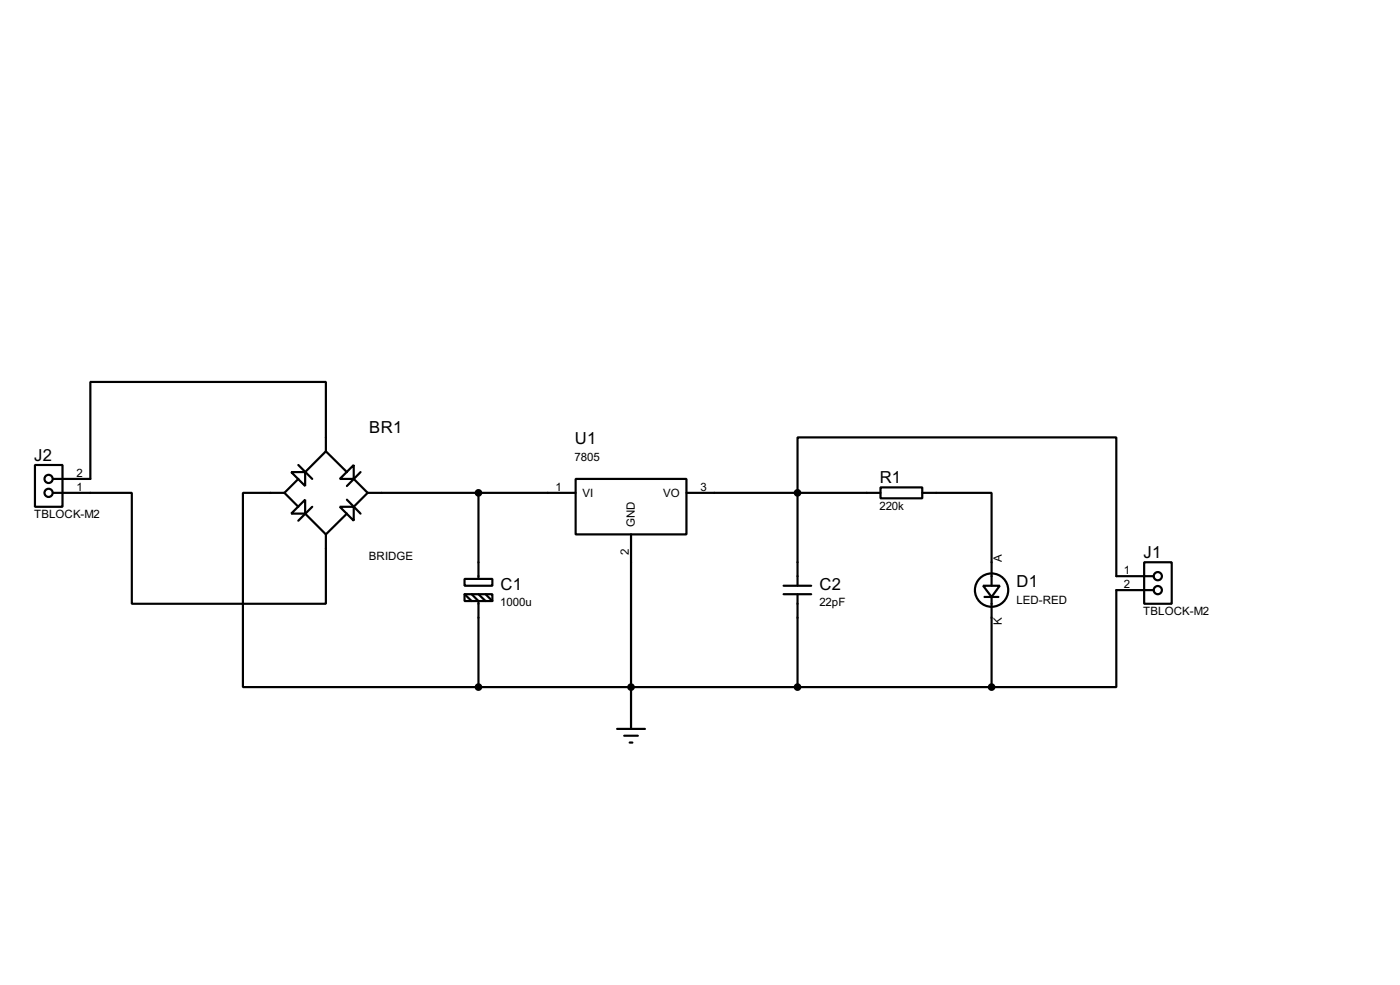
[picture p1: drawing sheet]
<svg xmlns="http://www.w3.org/2000/svg" width="256mm" height="180mm" viewBox="0 0 256 180" stroke-linecap="round" stroke-linejoin="round" font-family="sans-serif">
<g fill="none" stroke="#000" stroke-width=".4">
<path d="M6.4 85.1h5.1v7.7h-5.1zM9.7 90.2h14.5v20.3h35.5v-12.7M52.1 90.2h-7.6v35.6h43.2M52.1 90.2l2.6 2.6M53.4 86.4h2.5v2.6zM53.4 94l2.5-2.5v2.5zM54.7 85.1l2.5 2.6M54.7 87.7l-2.6 2.5M55.9 94l3.8 3.8M57.2 92.8l-2.5 2.5M59.7 82.6v-12.7h-43.1v17.8h-6.9M59.7 82.6l-3.8 3.8"/>
<path d="M59.7 82.6l3.9 3.8M62.3 92.8h2.5v2.5zM62.3 87.7l2.5-2.6v2.6zM63.6 91.5l2.5 2.5M63.6 94l-3.9 3.8M64.8 87.7l2.6 2.5M66.1 86.4l-2.5 2.6M67.4 90.2h38.1M67.4 90.2l-2.6 2.6M87.7 90.2v15.8M105.5 87.7h20.3v10.1h-20.3zM115.6 97.8v35.6"/>
<path d="M125.8 90.2h35.5M161.3 89.2h7.7v2h-7.7zM169 90.2h12.7v17M85.1 106h5.1v1.2h-5.1zM85.1 108.8h5.1v1.2h-5.1zM85.1 108.8l1.3 1.2M86.4 108.8l1.3 1.2v15.8M87.7 108.8l1.3 1.2M89 108.8l1.2 1.2M143.6 108.8h5M143.6 107.2h5M146.1 108.8v17"/>
<path d="M180.1 107.2h3.1l-1.5 2.1zM180.4 109.3h2.5M181.7 109.3v16.5M209.6 102.9h5.1v7.6h-5.1zM211.4 105.5h-6.9v-25.4h-58.4v27.1M211.4 108h-6.9v17.8h-22.8M87.7 125.8h94M113.1 133.4h5.1M114.4 134.7h2.5M115.4 135.9h.5"/>
<circle cx="8.9" cy="87.7" r=".75"/>
<circle cx="8.9" cy="90.2" r=".75"/>
<circle cx="181.6" cy="108" r="3.1"/>
<circle cx="212.1" cy="108" r=".75"/>
<circle cx="212.1" cy="105.5" r=".75"/>
</g>
<g fill="#000" stroke="#000" stroke-width=".4">
<circle cx="87.6" cy="90.2" r=".5"/>
<circle cx="146.1" cy="90.2" r=".5"/>
<circle cx="87.6" cy="125.8" r=".5"/>
<circle cx="115.6" cy="125.8" r=".5"/>
<circle cx="146.1" cy="125.8" r=".5"/>
<circle cx="181.6" cy="125.8" r=".5"/>
</g>
<g font-size="3.4">
<text x="67.6" y="79.3">BR1</text>
<text x="105.3" y="81.3">U1</text>
<text x="6.3" y="84.3">J2</text>
<text x="161.2" y="88.4">R1</text>
<text x="186.2" y="107.5">D1</text>
<text x="209.5" y="102.1">J1</text>
<text x="91.7" y="108">C1</text>
<text x="150.2" y="108">C2</text>
</g>
<g font-size="2.4">
<text x="14" y="89.8">1</text>
<text x="14" y="87.3">2</text>
<text x="101.8" y="89.8">1</text>
<text x="105.3" y="84.3">7805</text>
<text x="128.3" y="89.8">3</text>
<text x="6.2" y="94.9">TBLOCK-M2</text>
<text x="106.7" y="90.9">VI</text>
<text x="121.5" y="90.9">VO</text>
<text x="161.1" y="93.3">220k</text>
<text x="115.2" y="101.5" transform="rotate(-90 115.2 101.5)">2</text>
<text x="116.3" y="96.5" transform="rotate(-90 116.3 96.5)">GND</text>
<text x="67.6" y="102.5">BRIDGE</text>
<text x="183.6" y="102.9" transform="rotate(-90 183.6 102.9)">A</text>
<text x="205.9" y="105.1">1</text>
<text x="205.9" y="107.6">2</text>
<text x="91.7" y="111">1000u</text>
<text x="150.1" y="111">22pF</text>
<text x="186.2" y="110.5">LED-RED</text>
<text x="209.4" y="112.6">TBLOCK-M2</text>
<text x="183.5" y="114.4" transform="rotate(-90 183.5 114.4)">K</text>
</g>
</svg>
